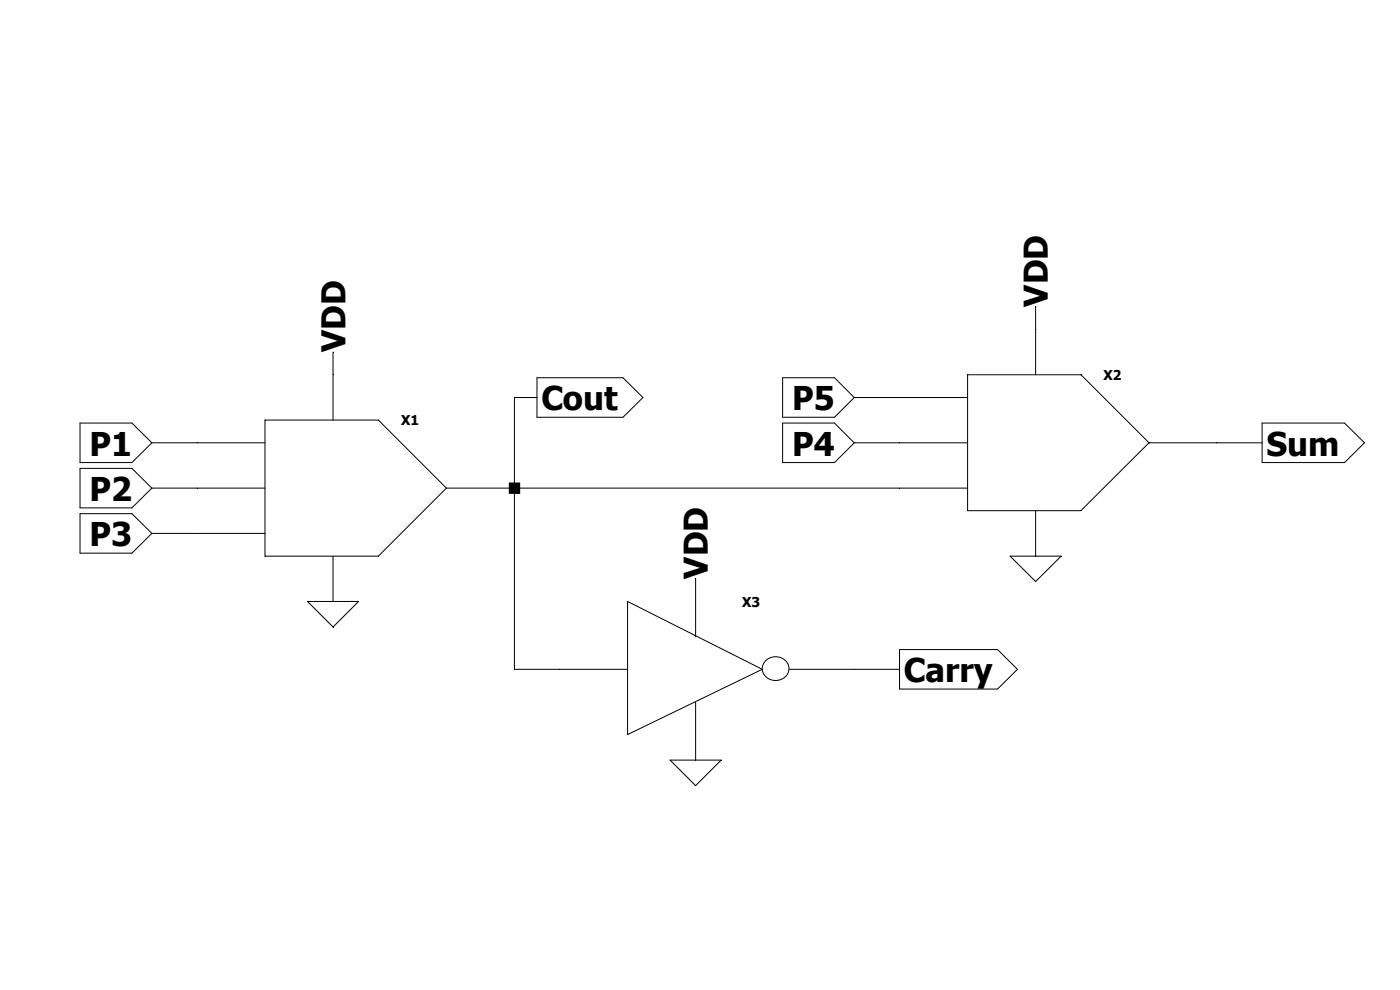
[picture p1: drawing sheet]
<svg xmlns="http://www.w3.org/2000/svg" width="297mm" height="210mm" viewBox="0 0 297 210" stroke-linecap="round" stroke-linejoin="round" font-family="sans-serif">
<g fill="none" stroke="#000" stroke-width=".21">
<path d="M70.7 74.7v14.4M205.3 79.5h24l14.5 14.4-14.5 14.4h-24zM219.7 65.1v14.4M17 89.7h11l4.2 4.2-4.2 4.2h-11zM17 99.4h11l4.2 4.1-4.2 4.2h-11zM32.2 93.9h24M56.2 89.1h24.1l14.4 14.4-14.4 14.5h-24.1zM113.9 84.3h-4.8v57.7h24M113.9 80.1h18.3l4.2 4.2-4.2 4.2h-18.3zM166 89.7h11l4.2 4.2-4.2 4.2h-11zM166 80.1h11l4.2 4.2-4.2 4.2h-11zM181.2 93.9h24.1"/>
<path d="M181.2 84.3h24.1M243.8 93.9h24M267.8 89.7h17.4l4.3 4.2-4.3 4.2h-17.4zM17 109h11l4.2 4.2-4.2 4.1h-11zM32.2 103.5h24M32.2 113.2h24M70.7 118v9.6M94.7 103.5h110.6M214.3 118h10.8l-5.4 5.4zM219.7 108.3v9.7M65.2 127.6h10.9l-5.4 5.4zM133.1 127.6l28.6 14.4-28.6 13.8z"/>
<path d="M147.6 122.8v12.3M190.8 137.8h20.8l4.3 4.2-4.3 4.2h-20.8zM147.6 148.9v12.3M162.3 140.3a2.83 2.83 0 0 1 3.3-.8 2.83 2.83 0 0 1 1.7 2.9 2.89 2.89 0 0 1-3 1.9 2.89 2.89 0 0 1-2.6-2.5l.1-.5zM167.4 142h23.4M142.2 161.2h10.8l-5.4 5.5z"/>
</g>
<path d="M107.9 102.4h2.5v2.4h-2.5z" fill-rule="evenodd" fill="#000"/>
<g font-size="6.9">
<text x="222.3" y="65.1" transform="rotate(-90 222.3 65.1)">VDD</text>
<text x="73.3" y="74.7" transform="rotate(-90 73.3 74.7)">VDD</text>
<text x="114.9" y="87.1">Cout</text>
<text x="168.1" y="87.1">P5</text>
<text x="19" y="96.7">P1</text>
<text x="168.1" y="96.7">P4</text>
<text x="268.7" y="96.7">Sum</text>
<text x="19" y="106.3">P2</text>
<text x="19" y="115.9">P3</text>
<text x="150.2" y="122.8" transform="rotate(-90 150.2 122.8)">VDD</text>
<text x="191.8" y="144.7">Carry</text>
</g>
<g font-size="2.9">
<text x="234.1" y="80.6">X2</text>
<text x="85.1" y="90.3">X1</text>
<text x="157.5" y="128.7">X3</text>
</g>
</svg>
